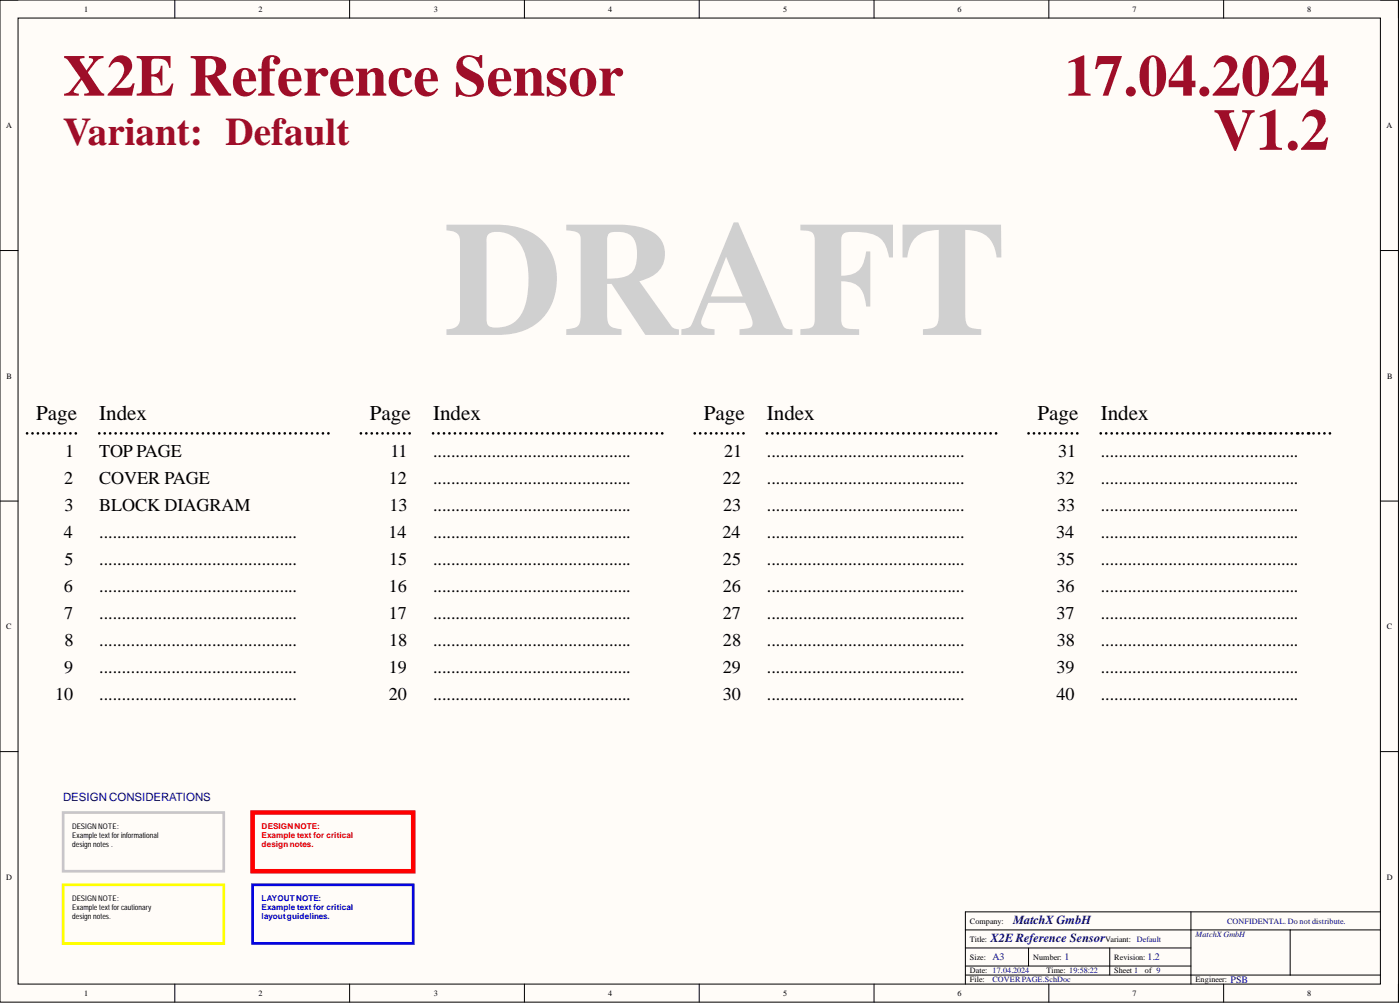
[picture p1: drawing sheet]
<svg xmlns="http://www.w3.org/2000/svg" width="393mm" height="282mm" viewBox="0 0 393 282" stroke-linecap="round" stroke-linejoin="round" font-family="sans-serif">
<path d="M0 0h392.9v281.3h-392.9z" fill-rule="evenodd" fill="#fffcf8"/>
<path d="M0 0h392.9v281.3h-392.9z" fill="none" stroke="#000" stroke-width=".28"/>
<path d="M5.1 5.1h382.7v271.2h-382.7z" fill-rule="evenodd" fill="#fffcf8"/>
<g fill="none" stroke="#000" stroke-width=".28">
<path d="M0 0h5.1M49.1 0v5.1M98.2 0v5.1M147.3 0v5.1M196.5 0v5.1M245.6 0v5.1M294.7 0v5.1M343.8 0v5.1M387.8 0h5.1v5.1M5.1 5.1h382.7v271.2h-382.7zM0 70.3h5.1M387.8 70.3h5.1"/>
<path d="M0 140.7h5.1M387.8 140.7h5.1M0 211h5.1M387.8 211h5.1M334.6 256v20.3M387.8 256h-116.6v20.3M49.1 276.3v5M98.2 276.3v5M147.3 276.3v5M196.5 276.3v5M245.6 276.3v5M271.2 261.1h116.6"/>
<path d="M271.2 266.1h63.4M271.2 273.7h116.6M271.2 271.2h63.4M289 266.1v5.1M294.7 276.3v5M311.8 266.1v7.6M343.8 276.3v5M362.5 261.1v12.6M392.9 276.3v5"/>
</g>
<g fill="none" stroke="#000" stroke-width=".76">
<path d="M7.6 121.7h.1M9.1 121.7h.1M10.6 121.7h.1M12.2 121.7h.1M13.7 121.7h.1M15.2 121.7h.1M16.7 121.7h.1M18.3 121.7h.1M19.8 121.7h.1M21.3 121.7h.1M27.9 121.7h.1M29.4 121.7h.1"/>
<path d="M31 121.7h.1M32.5 121.7h.1M34 121.7h.1M35.6 121.7h.1M37.1 121.7h.1M38.6 121.7h.1M40.1 121.7h.1M41.7 121.7h.1M43.2 121.7h.1M44.7 121.7h.1M46.3 121.7h.1M47.8 121.7h.1"/>
<path d="M49.3 121.7h.1M50.9 121.7h.1M52.4 121.7h.1M53.9 121.7h.1M55.5 121.7h.1M57 121.7h.1M58.5 121.7h.1M60.1 121.7h.1M61.6 121.7h.1M63.1 121.7h.1M64.7 121.7h.1M66.2 121.7h.1"/>
<path d="M67.7 121.7h.1M69.3 121.7h.1M70.8 121.7h.1M72.3 121.7h.1M73.9 121.7h.1M75.4 121.7h.1M76.9 121.7h.1M78.5 121.7h.1M80 121.7h.1M81.5 121.7h.1M83.1 121.7h.1M84.6 121.7h.1"/>
<path d="M86.1 121.7h.1M87.7 121.7h.1M89.2 121.7h.1M90.7 121.7h.1M92.3 121.7h.1M101.4 121.7h.1M102.9 121.7h.1M104.4 121.7h.1M106 121.7h.1M107.5 121.7h.1M109 121.7h.1M110.5 121.7h.1"/>
<path d="M112 121.7h.1M113.6 121.7h.1M115.1 121.7h.1M121.7 121.7h.1M123.2 121.7h.1M124.7 121.7h.1M126.3 121.7h.1M127.8 121.7h.1M129.3 121.7h.1M130.9 121.7h.1M132.4 121.7h.1M133.9 121.7h.1"/>
<path d="M135.5 121.7h.1M137 121.7h.1M138.5 121.7h.1M140.1 121.7h.1M141.6 121.7h.1M143.1 121.7h.1M144.7 121.7h.1M146.2 121.7h.1M147.7 121.7h.1M149.3 121.7h.1M150.8 121.7h.1M152.3 121.7h.1"/>
<path d="M153.9 121.7h.1M155.4 121.7h.1M156.9 121.7h.1M158.5 121.7h.1M160 121.7h.1M161.5 121.7h.1M163.1 121.7h.1M164.6 121.7h.1M166.1 121.7h.1M167.7 121.7h.1M169.2 121.7h.1M170.7 121.7h.1"/>
<path d="M172.3 121.7h.1M173.8 121.7h.1M175.3 121.7h.1M176.9 121.7h.1M178.4 121.7h.1M179.9 121.7h.1M181.5 121.7h.1M183 121.7h.1M184.5 121.7h.1M186.1 121.7h.1M195.2 121.7h.1M196.7 121.7h.1"/>
<path d="M198.2 121.7h.1M199.8 121.7h.1M201.3 121.7h.1M202.8 121.7h.1M204.3 121.7h.1M205.8 121.7h.1M207.4 121.7h.1M208.9 121.7h.1M215.5 121.7h.1M217 121.7h.1M218.5 121.7h.1M220.1 121.7h.1"/>
<path d="M221.6 121.7h.1M223.1 121.7h.1M224.7 121.7h.1M226.2 121.7h.1M227.7 121.7h.1M229.3 121.7h.1M230.8 121.7h.1M232.3 121.7h.1M233.9 121.7h.1M235.4 121.7h.1M236.9 121.7h.1M238.5 121.7h.1"/>
<path d="M240 121.7h.1M241.5 121.7h.1M243.1 121.7h.1M244.6 121.7h.1M246.1 121.7h.1M247.7 121.7h.1M249.2 121.7h.1M250.7 121.7h.1M252.3 121.7h.1M253.8 121.7h.1M255.3 121.7h.1M256.9 121.7h.1"/>
<path d="M258.4 121.7h.1M259.9 121.7h.1M261.5 121.7h.1M263 121.7h.1M264.5 121.7h.1M266 121.7h.1M267.6 121.7h.1M269.1 121.7h.1M270.7 121.7h.1M272.2 121.7h.1M273.7 121.7h.1M275.2 121.7h.1"/>
<path d="M276.8 121.7h.1M278.3 121.7h.1M279.8 121.7h.1M289 121.7h.1M290.5 121.7h.1M292 121.7h.1M293.5 121.7h.1M295.1 121.7h.1M296.6 121.7h.1M298.1 121.7h.1M299.6 121.7h.1M301.1 121.7h.1"/>
<path d="M302.7 121.7h.1M309.3 121.7h.1M310.8 121.7h.1M312.3 121.7h.1M313.9 121.7h.1M315.4 121.7h.1M316.9 121.7h.1M318.5 121.7h.1M320 121.7h.1M321.5 121.7h.1M323.1 121.7h.1M324.6 121.7h.1"/>
<path d="M326.1 121.7h.1M327.7 121.7h.1M329.2 121.7h.1M330.7 121.7h.1M332.3 121.7h.1M333.8 121.7h.1M335.3 121.7h.1M336.9 121.7h.1M338.4 121.7h.1M339.9 121.7h.1M341.5 121.7h.1M343 121.7h.1"/>
<path d="M344.5 121.7h.1M346.1 121.7h.1M347.6 121.7h.1M349.1 121.7h.1M352.2 121.7h.1M355.2 121.7h.1M358.3 121.7h.1M359.9 121.7h.1M361.4 121.7h.1M362.9 121.7h.1M366 121.7h.1M369 121.7h.1"/>
<path d="M370.6 121.7h.1M372.1 121.7h.1M373.6 121.7h.1"/>
</g>
<g fill="#000">
<circle cx="350.7" cy="121.7" r=".38"/>
<circle cx="353.7" cy="121.7" r=".38"/>
<circle cx="356.8" cy="121.7" r=".38"/>
<circle cx="364.5" cy="121.7" r=".38"/>
<circle cx="367.5" cy="121.7" r=".38"/>
</g>
<path d="M17.7 228.1h45.2v16.5h-45.2z" fill="none" stroke="#c6c3c6" stroke-width=".76"/>
<path d="M17.7 248.4h45.2v16.5h-45.2z" fill="none" stroke="#ff0" stroke-width=".76"/>
<path d="M71 228.1h45.1v16.5h-45.1z" fill="none" stroke="#f00" stroke-width="1.3"/>
<path d="M71 248.4h45.1v16.5h-45.1z" fill="none" stroke="#00f" stroke-width=".76"/>
<text font-size="45.8" fill="#d0d0d0" x="124.8" y="94">DRAFT</text>
<g font-size="16.5" fill="#9e0e29">
<text x="17.7" y="26.9">X2E Reference Sensor</text>
<text x="299.1" y="26.9">17.04.2024</text>
<text x="340.9" y="42.1">V1.2</text>
</g>
<text font-size="11" fill="#9e0e29" x="17.7" y="40.7">Variant: Default</text>
<g font-size="5.9">
<text x="10.1" y="117.9">Page</text>
<text x="27.9" y="117.9">Index</text>
<text x="103.9" y="117.9">Page</text>
<text x="121.7" y="117.9">Index</text>
<text x="197.7" y="117.9">Page</text>
<text x="215.5" y="117.9">Index</text>
<text x="291.5" y="117.9">Page</text>
<text x="309.3" y="117.9">Index</text>
</g>
<g font-size="5.1">
<text x="18.3" y="128.2">1</text>
<text x="27.9" y="128.2">TOP PAGE</text>
<text x="109.7" y="128.2">11</text>
<text x="121.7" y="128.2">............................................</text>
<text x="203.5" y="128.2">21</text>
<text x="215.5" y="128.2">............................................</text>
<text x="297.3" y="128.2">31</text>
<text x="309.3" y="128.2">............................................</text>
<text x="18" y="135.8">2</text>
<text x="27.9" y="135.8">COVER PAGE</text>
<text x="109.3" y="135.8">12</text>
<text x="121.7" y="135.8">............................................</text>
<text x="203" y="135.8">22</text>
<text x="215.5" y="135.8">............................................</text>
<text x="296.8" y="135.8">32</text>
<text x="309.3" y="135.8">............................................</text>
<text x="18.2" y="143.4">3</text>
<text x="27.9" y="143.4">BLOCK DIAGRAM</text>
<text x="109.4" y="143.4">13</text>
<text x="121.7" y="143.4">............................................</text>
<text x="203.2" y="143.4">23</text>
<text x="215.5" y="143.4">............................................</text>
<text x="297" y="143.4">33</text>
<text x="309.3" y="143.4">............................................</text>
<text x="17.9" y="151">4</text>
<text x="27.9" y="151">............................................</text>
<text x="109.2" y="151">14</text>
<text x="121.7" y="151">............................................</text>
<text x="203" y="151">24</text>
<text x="215.5" y="151">............................................</text>
<text x="296.8" y="151">34</text>
<text x="309.3" y="151">............................................</text>
<text x="18.1" y="158.6">5</text>
<text x="27.9" y="158.6">............................................</text>
<text x="109.3" y="158.6">15</text>
<text x="121.7" y="158.6">............................................</text>
<text x="203.1" y="158.6">25</text>
<text x="215.5" y="158.6">............................................</text>
<text x="296.9" y="158.6">35</text>
<text x="309.3" y="158.6">............................................</text>
<text x="17.9" y="166.2">6</text>
<text x="27.9" y="166.2">............................................</text>
<text x="109.3" y="166.2">16</text>
<text x="121.7" y="166.2">............................................</text>
<text x="203" y="166.2">26</text>
<text x="215.5" y="166.2">............................................</text>
<text x="296.8" y="166.2">36</text>
<text x="309.3" y="166.2">............................................</text>
<text x="18" y="173.8">7</text>
<text x="27.9" y="173.8">............................................</text>
<text x="109.3" y="173.8">17</text>
<text x="121.7" y="173.8">............................................</text>
<text x="203" y="173.8">27</text>
<text x="215.5" y="173.8">............................................</text>
<text x="296.8" y="173.8">37</text>
<text x="309.3" y="173.8">............................................</text>
<text x="18.1" y="181.4">8</text>
<text x="27.9" y="181.4">............................................</text>
<text x="109.3" y="181.4">18</text>
<text x="121.7" y="181.4">............................................</text>
<text x="203.1" y="181.4">28</text>
<text x="215.5" y="181.4">............................................</text>
<text x="296.9" y="181.4">38</text>
<text x="309.3" y="181.4">............................................</text>
<text x="18" y="189">9</text>
<text x="27.9" y="189">............................................</text>
<text x="109.3" y="189">19</text>
<text x="121.7" y="189">............................................</text>
<text x="203" y="189">29</text>
<text x="215.5" y="189">............................................</text>
<text x="296.8" y="189">39</text>
<text x="309.3" y="189">............................................</text>
<text x="15.5" y="196.6">10</text>
<text x="27.9" y="196.6">............................................</text>
<text x="109.3" y="196.6">20</text>
<text x="121.7" y="196.6">............................................</text>
<text x="203" y="196.6">30</text>
<text x="215.5" y="196.6">............................................</text>
<text x="296.8" y="196.6">40</text>
<text x="309.3" y="196.6">............................................</text>
</g>
<g font-size="3.5" fill="#000080">
<text x="284.7" y="259.3">MatchX GmbH</text>
<text x="278.3" y="264.4">X2E Reference Sensor</text>
</g>
<text font-size="3.2" fill="#000080" x="17.7" y="224.9">DESIGN CONSIDERATIONS</text>
<g font-size="2.8" fill="#000080">
<text x="278.8" y="269.6">A3</text>
<text x="299.1" y="269.6">1</text>
<text x="322.4" y="269.6">1.2</text>
<text x="345.8" y="275.9">PSB</text>
</g>
<g font-size="2.3">
<text x="23.7" y="3.3">1</text>
<text x="72.6" y="3.3">2</text>
<text x="121.8" y="3.3">3</text>
<text x="170.9" y="3.3">4</text>
<text x="220" y="3.3">5</text>
<text x="269" y="3.3">6</text>
<text x="318.2" y="3.3">7</text>
<text x="367.3" y="3.3">8</text>
<text x="1.7" y="35.9">A</text>
<text x="389.5" y="35.9">A</text>
<text x="1.9" y="106.3">B</text>
<text x="389.7" y="106.3">B</text>
<text x="1.8" y="176.6">C</text>
<text x="389.6" y="176.6">C</text>
<text x="1.8" y="247">D</text>
<text x="389.6" y="247">D</text>
<text x="272.5" y="259.3">Company:</text>
<text x="272.5" y="264.4">Title:</text>
<text x="272.5" y="269.4">Size:</text>
<text x="290.2" y="269.4">Number:</text>
<text x="310.5" y="264.4">Variant:</text>
<text x="313.1" y="269.4">Revision:</text>
<text x="272.5" y="273.2">Date: 17.04.2024</text>
<text x="272.5" y="275.8">File:</text>
<text x="294" y="273.2">Time: 19:58:22</text>
<text x="313.1" y="273.2">Sheet 1</text>
<text x="321.7" y="273.2">of 9</text>
<text x="335.9" y="275.8">Engineer:</text>
<text x="23.7" y="279.6">1</text>
<text x="72.6" y="279.6">2</text>
<text x="121.8" y="279.6">3</text>
<text x="170.9" y="279.6">4</text>
<text x="220" y="279.6">5</text>
<text x="269" y="279.6">6</text>
<text x="318.2" y="279.6">7</text>
<text x="367.3" y="279.6">8</text>
</g>
<g font-size="2.3" fill="#f00">
<text x="73.5" y="232.7">DESIGNNOTE:</text>
<text x="73.5" y="235.2">Example text for critical</text>
<text x="73.5" y="237.8">designnotes.</text>
</g>
<g font-size="2.3" fill="#00f">
<text x="73.5" y="253">LAYOUTNOTE:</text>
<text x="73.5" y="255.5">Example text for critical</text>
<text x="73.5" y="258">layoutguidelines.</text>
</g>
<g font-size="2.3" fill="#000080">
<text x="335.9" y="263.1">MatchXGmbH</text>
<text x="344.7" y="259.3">CONFIDENTAL. Do not distribute.</text>
<text x="319.4" y="264.4">Default</text>
<text x="278.8" y="275.8">COVER PAGE.SchDoc</text>
</g>
<g font-size="2.2">
<text x="20.3" y="232.7">DESIGNNOTE:</text>
<text x="20.3" y="235.2">Example text for informational</text>
<text x="20.3" y="237.8">design notes.</text>
<text x="20.3" y="253">DESIGNNOTE:</text>
<text x="20.3" y="255.5">Example text for cautionary</text>
<text x="20.3" y="258">design notes.</text>
</g>
</svg>
